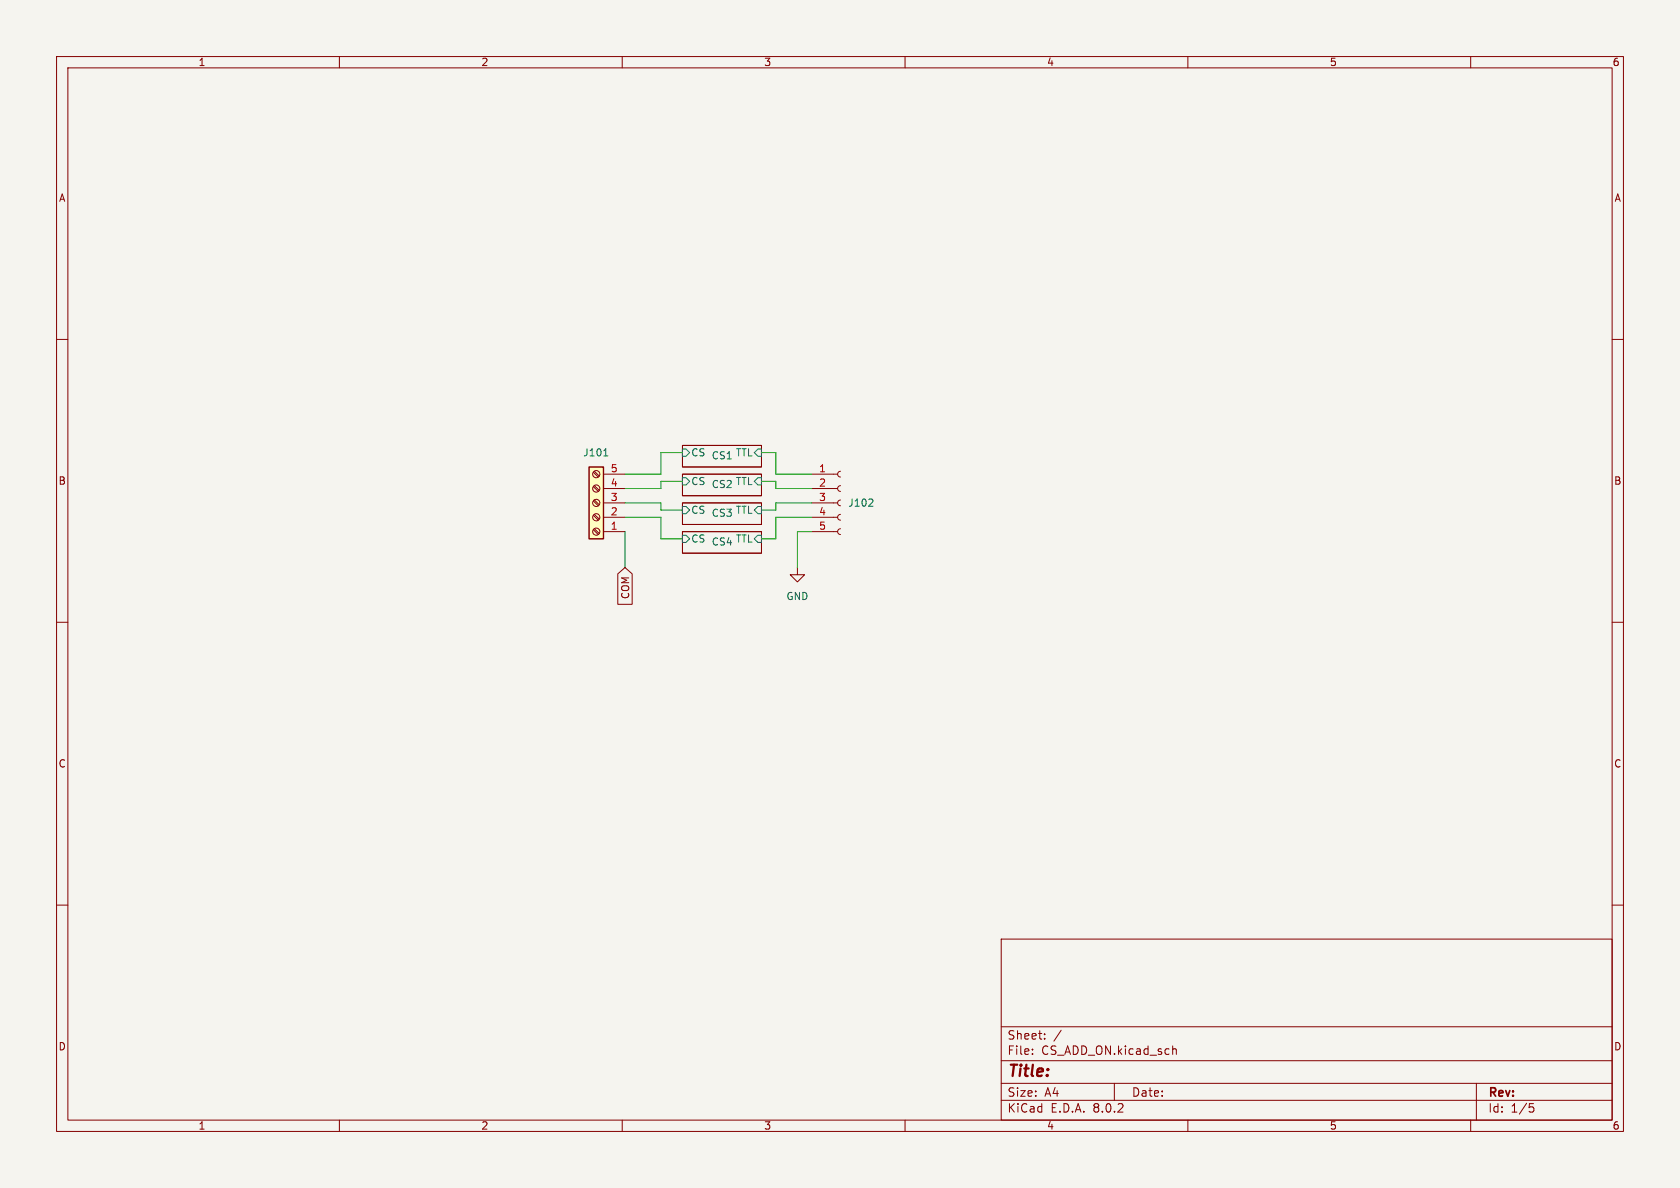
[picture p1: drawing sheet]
<svg xmlns="http://www.w3.org/2000/svg" width="297mm" height="210mm" viewBox="0 0 297 210" stroke-linecap="round" stroke-linejoin="round" font-family="sans-serif">
<path d="M0 0h297v210h-297z" fill="#f5f4ef" stroke="#f5f4ef" stroke-width=".18"/>
<g fill="none" stroke="#840000" stroke-width=".18">
<path d="M10 10h277v190h-277zM12 12h273v186h-273zM60 10v2M110 10v2M160 10v2M210 10v2M260 10v2M10 60h2M285 60h2M120.6 78.7h14v3.9h-14zM120.6 94h14v3.8h-14zM120.6 83.8h14v3.8h-14z"/>
<path d="M120.6 88.9h14v3.8h-14zM143.5 94h4.6M143.5 91.4h4.6M143.5 88.9h4.6M143.5 86.4h4.6M143.5 83.8h4.6M148.6 93.5l-.4 .1-.1 .4 .1 .3 .4 .2M148.6 90.9l-.4 .2-.1 .3 .1 .4 .4 .1M148.6 88.4l-.4 .1-.1 .4 .1 .4 .4 .1M148.6 85.9l-.4 .1-.1 .4 .1 .3 .4 .2M148.6 83.3l-.4 .2-.1 .3 .1 .4 .4 .1M10 110h2"/>
<path d="M285 110h2M10 160h2M285 160h2M177 166h108v32h-108zM60 198v2M110 198v2M160 198v2M177 194.5h108M177 191.5h108M177 187.5h108M177 181.5h108M182.5 186.3v.1"/>
<path d="M182.5 185.5v.1M184.7 183.6v.1M184.7 182.8v.1M187.6 182.1l-1.3 2M197 191.5v3M207.3 185.5l.2-.1 .4 .1 .1 .9M210 198v2M260 198v2M261 191.5v6.5M270.4 195.1h.7M270.5 195.7h.4l.3 .3-.2 .5-.5 .1"/>
</g>
<path d="M120.6 79.4h.7l.6 .6-.6 .6h-.7zM134 79.4h.6v1.2h-.6l-.7-.6zM120.6 94.6h.7l.6 .7-.6 .6h-.7zM120.6 84.5h.7l.6 .6-.6 .6h-.7zM120.6 89.5h.7l.6 .7-.6 .6h-.7zM134 94.6h.6v1.3h-.6l-.7-.6zM134 84.5h.6v1.2h-.6l-.7-.6zM134 89.5h.6v1.3h-.6l-.7-.6zM154.2 88.3l.1 .2v.3l-.8 .7h.8" fill="none" stroke="#006464" stroke-width=".18"/>
<path d="M104.1 82.6h2.6v12.7h-2.6z" fill="#ffffc2"/>
<path d="M104.1 82.6h2.6v12.7h-2.6z" fill="none" stroke="#840000" stroke-width=".25"/>
<g fill="none" stroke="#840000" stroke-width=".18">
<path d="M104.9 83.5l.9 .8M104.9 86l.9 .9M104.9 88.6l.9 .8M104.9 91.1l.9 .8M104.9 93.6l.9 .9M105.1 83.3l.8 .9M105.1 85.9l.8 .8M105.1 88.4l.8 .8M105.1 90.9l.8 .9M105.1 93.5l.8 .8M106.7 94h3.8M106.7 91.4h3.8"/>
<path d="M106.7 88.9h3.8M106.7 86.4h3.8M106.7 83.8h3.8M109.2 101.4l1.3-1.1 1.3 1.1v5.4h-2.6zM141 100.3v1.3h1.2l-1.2 1.3-1.3-1.3h1.3"/>
<circle cx="105.4" cy="88.9" r=".63"/>
<circle cx="105.4" cy="83.8" r=".63"/>
<circle cx="105.4" cy="86.4" r=".63"/>
<circle cx="105.4" cy="91.4" r=".63"/>
<circle cx="105.4" cy="94" r=".63"/>
</g>
<path d="M106.7 80.6h.8" fill="none" stroke="#006464" stroke-width=".18"/>
<path d="M110.5 88.9h6.3v1.3h3.8M110.5 91.4h6.3v3.9h3.8M110.5 94v6.3M120.6 80h-3.8v3.8h-6.3M120.6 85.1h-3.8v1.3h-6.3M134.6 80h2.6v3.8h6.3M134.6 85.1h2.6v1.3h6.3M143.5 88.9h-6.3v1.3h-2.6M143.5 91.4h-6.3v3.9h-2.6M143.5 94h-2.5v6.3" fill="none" stroke="#009600" stroke-width=".18"/>
<text font-size="2.8" fill="#840000" x="178" y="190.9">Title:</text>
<g font-size="2.1" fill="#840000">
<text x="178" y="184">Sheet:</text>
<text x="178" y="186.7">File:</text>
<text x="184.1" y="186.7">CS_ADD_ON.kicad_sch</text>
<text x="178" y="196.9">KiCad</text>
<text x="178" y="194.1">Size:</text>
<text x="184.7" y="194.1">A4</text>
<text x="185.7" y="196.9">E.D.A.</text>
<text x="193.3" y="196.9">8.0.2</text>
<text x="200" y="194.1">Date:</text>
<text x="263" y="194.3">Rev:</text>
<text x="263" y="196.9">Id:</text>
<text x="267.1" y="196.9">1/5</text>
</g>
<g font-size="1.8" fill="#840000">
<text x="35" y="11.9">1</text>
<text x="85" y="11.9">2</text>
<text x="135" y="11.9">3</text>
<text x="185" y="11.9">4</text>
<text x="235" y="11.9">5</text>
<text x="285" y="11.9">6</text>
<text x="10.3" y="35.9">A</text>
<text x="285.3" y="35.9">A</text>
<text x="10.3" y="85.9">B</text>
<text x="285.3" y="85.9">B</text>
<text x="111.4" y="106" transform="rotate(-90 111.4 106)">COM</text>
<text x="10.3" y="135.9">C</text>
<text x="285.3" y="135.9">C</text>
<text x="10.3" y="185.9">D</text>
<text x="285.3" y="185.9">D</text>
<text x="35" y="199.9">1</text>
<text x="85" y="199.9">2</text>
<text x="135" y="199.9">3</text>
<text x="185" y="199.9">4</text>
<text x="235" y="199.9">5</text>
<text x="285" y="199.9">6</text>
</g>
<g font-size="1.8" fill="#006464">
<text x="103" y="80.9">J101</text>
<text x="122.1" y="80.9">CS CS1 TTL</text>
<text x="122.1" y="86">CS CS2 TTL</text>
<text x="149.9" y="89.8">J102</text>
<text x="122.1" y="91">CS CS3 TTL</text>
<text x="122.1" y="96.1">CS CS4 TTL</text>
<text x="138.9" y="106.3">GND</text>
</g>
<g font-size="1.8" fill="#a90000">
<text x="107.9" y="83.6">5</text>
<text x="144.7" y="83.6">1</text>
<text x="107.9" y="88.6">3</text>
<text x="107.9" y="86.1">4</text>
<text x="144.7" y="86.1">2</text>
<text x="144.7" y="88.6">3</text>
<text x="107.9" y="93.7">1</text>
<text x="107.9" y="91.2">2</text>
<text x="144.7" y="91.2">4</text>
<text x="144.7" y="93.7">5</text>
</g>
</svg>
